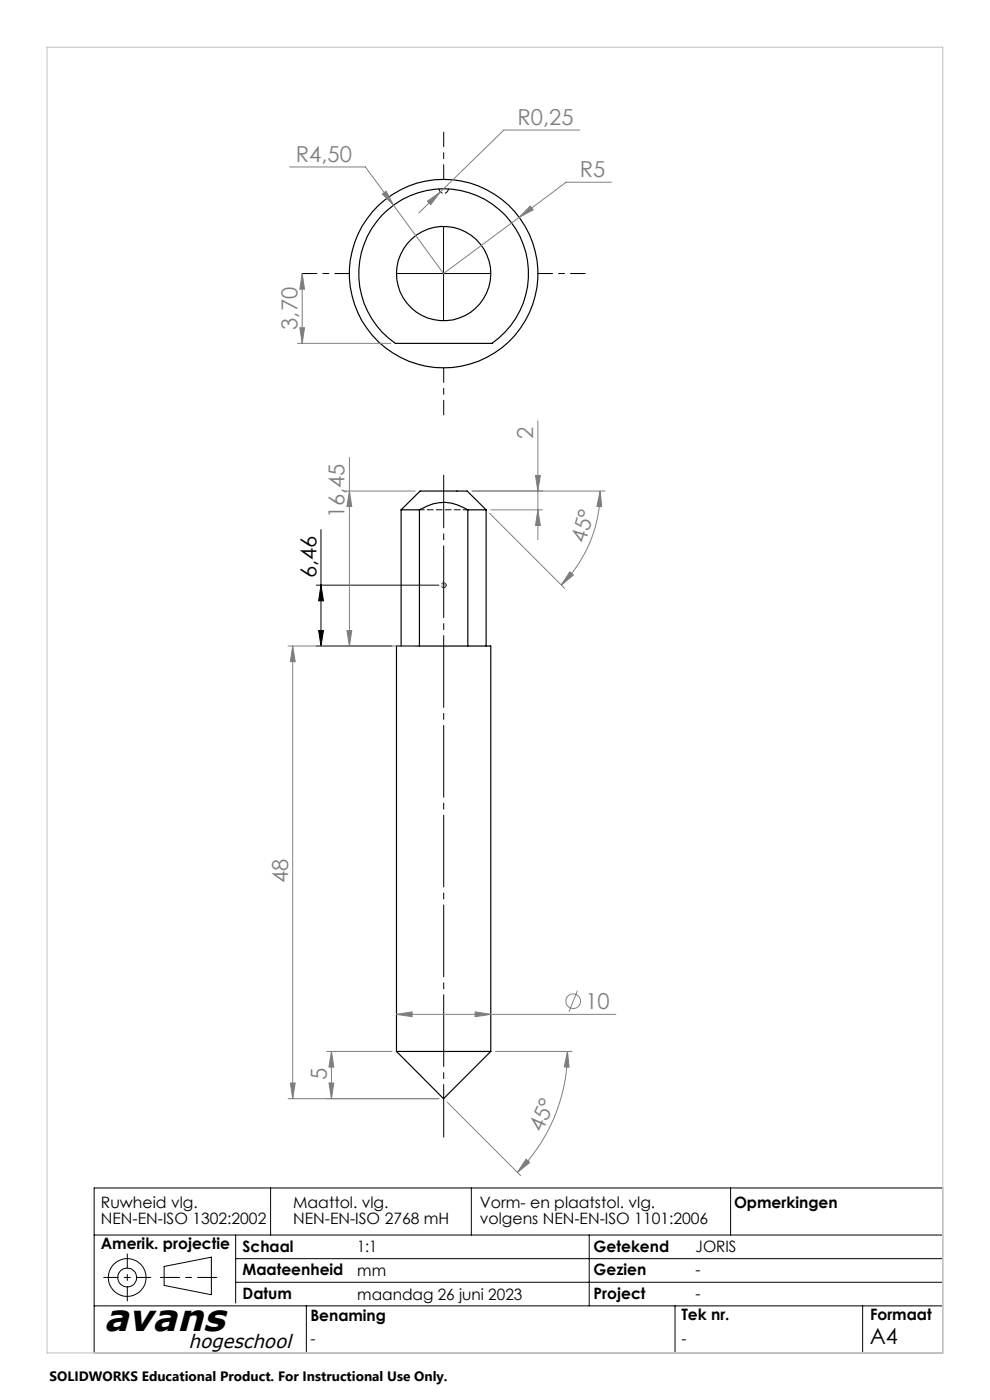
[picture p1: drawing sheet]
<svg xmlns="http://www.w3.org/2000/svg" width="210mm" height="297mm" viewBox="0 0 210 297" stroke-linecap="round" stroke-linejoin="round" font-family="sans-serif">
<g fill="none" stroke="#000" stroke-width=".25">
<path d="M81 45.6a18 18 0 0 1 26.8 .7 18 18 0 0 1-3.4 26.5h-20.5a18 18 0 0 1-2.9-27.2zM85.1 108.2h3.9M85.1 108.2l4-4h10l4 4M85.1 108.2v28.9M89 108.2a9.1 9.1 0 0 1 10.2 0M89 108.2v28.9M99.2 108.2h3.9M99.2 108.2v28.9M103.1 108.2v28.9M84.1 223.1v-86h20v86M84.1 223.1h20M84.1 223.1l10 10 10-10"/>
<circle cx="94.1" cy="58.1" r="20"/>
<circle cx="94.1" cy="58.1" r="10"/>
</g>
<path d="M89 108.1h10.2" fill="none" stroke="#000" stroke-width=".21" stroke-dasharray="1.3 .6" stroke-dashoffset=".3"/>
<path d="M94.6 124.1a.5 .5 0 0 0-.7-.4 .5 .5 0 0 0-.1 .8 .5 .5 0 0 0 .8-.2v-.2" fill="none" stroke="#000" stroke-width=".21" stroke-dasharray="1.3 .6"/>
<path d="M93.1 40.1a1 1 0 0 0 1 .9 1 1 0 0 0 1-.9" fill="none" stroke="#000" stroke-width=".21" stroke-dasharray="1.3 .6" stroke-dashoffset=".1"/>
<g fill="none" stroke="#808080" stroke-width=".21">
<path d="M61.5 35.4h16l6 8.1M122.9 27.6h-16l-18.1 17.6M129.7 38.7h-9.6l-10 7.4M64.1 58v14.8M64.1 58l.5 3.3h-1zM81.1 41.2l.8-.6 1.6 2.9zM83.5 43.5l10.6 14.5 16-11.9M90.7 42.7l2.7-2-2 2.7zM112.5 43.7l.6 .8-3 1.6zM63.1 72.8h19.8M63.6 69.5h1l-.5 3.3zM74.1 97v40.1"/>
<path d="M114.1 89.3v25.2M73.1 104.2h15M74.1 104.2l.5 3.3h-1zM100.1 104.2h28.2M103.8 108.9l16 15.9M104.1 108.2h11M113.6 100.9h1l-.5 3.3zM114.1 108.2l.5 3.3h-1zM127.3 104.2l.3 3.3-1-.1zM127.3 104.2a28.3 28.3 0 0 1-8.2 19.9M61.1 137.1h26.9M62.1 137.1v96"/>
<path d="M62.1 137.1l.5 3.3h-1zM73.6 133.8h1l-.5 3.3zM120.9 121.3l.7 .7-2.5 2.1zM84.1 215.2l3.3-.5v1zM84.1 215.2h46.5M100.8 214.7l3.3 .5-3.3 .5zM122.5 210.2l-1.8 4.4M61.1 233.1h32M61.6 229.8h1l-.5 3.3zM69.3 223.1h13.8M69.8 229.8h1l-.5 3.3zM70.3 223.1v10"/>
<path d="M70.3 223.1l.5 3.3h-1zM94.8 233.8l15.7 15.6M105.1 223.1h16.3M120.4 223.1l.3 3.3-1-.1zM120.4 223.1a36.5 36.5 0 0 1-10.7 25.6M111.6 245.9l.8 .7-2.7 2.1z"/>
<circle cx="121.6" cy="212.4" r="1.55"/>
</g>
<g fill="none" stroke="#000" stroke-width=".21">
<path d="M84.1 58h20M94.1 48v20M68.1 112.4v24.7M67.1 124.1h26M67.1 137.1h16M67.6 133.8h1l-.5 3.3zM68.1 124.1l.5 3.4h-1zM57.4 252v10M100 252v10M155 252v10M200 252h-180v35M20 277h180"/>
<path d="M20 262h180M34.8 268.7l10-2v8l-10-2zM50 267h150M50 272h150M50 262v14.4M65 277v10M125 262v15M143.2 277v10M183 277v10"/>
<circle cx="27" cy="271" r="4"/>
<circle cx="27" cy="271" r="2"/>
</g>
<path d="M10 10h190v277h-190zM93.6 124.1h1M93.7 123.8l.7 .7M94.1 123.6v1.1M94.4 123.8l-.7 .7" fill="none" stroke="#c0c0c0" stroke-width=".21"/>
<path d="M94.1 38v-10M74.1 58h-10M114.1 58h10M94.1 78v10M22 271h10M27 276v-10" fill="none" stroke="#000" stroke-width=".21" stroke-dasharray="15.2 1.3 1.3 1.3" stroke-dashoffset="12.1"/>
<path d="M94.1 100.8v140.4" fill="none" stroke="#000" stroke-width=".21" stroke-dasharray="15.2 1.3 1.3 1.3" stroke-dashoffset="4.1"/>
<path d="M34 271h12" fill="none" stroke="#000" stroke-width=".21" stroke-dasharray="15.2 1.3 1.3 1.3" stroke-dashoffset="11.1"/>
<path d="M68.1 124.1l.5 3.4h-1zM67.6 133.8h1l-.5 3.3z" fill="#000"/>
<g fill="#808080">
<path d="M100.8 214.7l3.3 .5-3.3 .5zM84.1 215.2l3.3-.5v1z"/>
<path d="M112.5 43.7l-2.4 2.4 3-1.6zM81.1 41.2l2.4 2.3-1.6-2.9zM90.7 42.7l.7 .7 2-2.7z"/>
<path d="M111.6 245.9l.8 .7-2.7 2.1zM120.4 223.1l.3 3.3-1-.1z"/>
<path d="M120.9 121.3l.7 .7-2.5 2.1zM127.3 104.2l.3 3.3-1-.1z"/>
<path d="M61.6 229.8h1l-.5 3.3zM62.1 137.1l.5 3.3h-1zM63.6 69.5h1l-.5 3.3zM64.1 58l.5 3.3h-1z"/>
<path d="M74.1 104.2l.5 3.3h-1zM73.6 133.8h1l-.5 3.3zM113.6 100.9h1l-.5 3.3zM114.1 108.2l.5 3.3h-1zM70.3 223.1l.5 3.3h-1zM69.8 229.8h1l-.5 3.3z"/>
</g>
<text font-size="8.1" x="22" y="282.4">avans</text>
<g font-size="4.7" fill="#808080">
<text x="109.8" y="26.6">R0,25</text>
<text x="62.8" y="34.4">R4,50</text>
<text x="123" y="37.6">R5</text>
<text x="63.1" y="70" transform="rotate(-90 63.1 70)">3,70</text>
<text x="113.1" y="93.1" transform="rotate(-90 113.1 93.1)">2</text>
<text x="73.1" y="110" transform="rotate(-90 73.1 110)">16,45</text>
<text x="124.1" y="115.4" transform="rotate(-73 124.1 115.4)">45°</text>
<text x="61.1" y="187.3" transform="rotate(-90 61.1 187.3)">48</text>
<text x="124.2" y="214.1">10</text>
<text x="69.3" y="229.2" transform="rotate(-90 69.3 229.2)">5</text>
<text x="115" y="240.4" transform="rotate(-66 115 240.4)">45°</text>
</g>
<g font-size="4.7">
<text x="67.1" y="122.7" transform="rotate(-90 67.1 122.7)">6,46</text>
<text x="184.5" y="285.1">A4</text>
</g>
<text font-size="4.1" x="40" y="285.9">hogeschool</text>
<g font-size="3.3">
<text x="21.4" y="256.2">Ruwheid vlg.</text>
<text x="62.2" y="256.2">Maattol. vlg.</text>
<text x="101.8" y="256.2">Vorm- en plaatstol. vlg.</text>
<text x="155.7" y="256.2">Opmerkingen</text>
<text x="21.4" y="259.7">NEN-EN-ISO 1302:2002</text>
<text x="62.2" y="259.7">NEN-EN-ISO 2768 mH</text>
<text x="101.8" y="259.7">volgens NEN-EN-ISO 1101:2006</text>
<text x="21.4" y="265">Amerik. projectie</text>
<text x="51.5" y="265.5">Schaal</text>
<text x="75.8" y="265.7">1:1</text>
<text x="125.9" y="265.5">Getekend</text>
<text x="147.6" y="265.5">JORIS</text>
<text x="51.5" y="270.5">Maateenheid</text>
<text x="51.5" y="275.5">Datum</text>
<text x="75.8" y="275.7">maandag 26 juni 2023</text>
<text x="75.8" y="270.7">mm</text>
<text x="125.9" y="270.5">Gezien</text>
<text x="125.9" y="275.5">Project</text>
<text x="147.6" y="270.5">-</text>
<text x="147.6" y="275.5">-</text>
<text x="65.8" y="280.3">Benaming</text>
<text x="144.6" y="279.9">Tek nr.</text>
<text x="184.6" y="279.9">Formaat</text>
<text x="65.8" y="285.1">-</text>
<text x="144.5" y="285.1">-</text>
</g>
<text font-size="2.9" x="10.5" y="292.9">SOLIDWORKS Educational Product. For Instructional Use Only.</text>
</svg>
